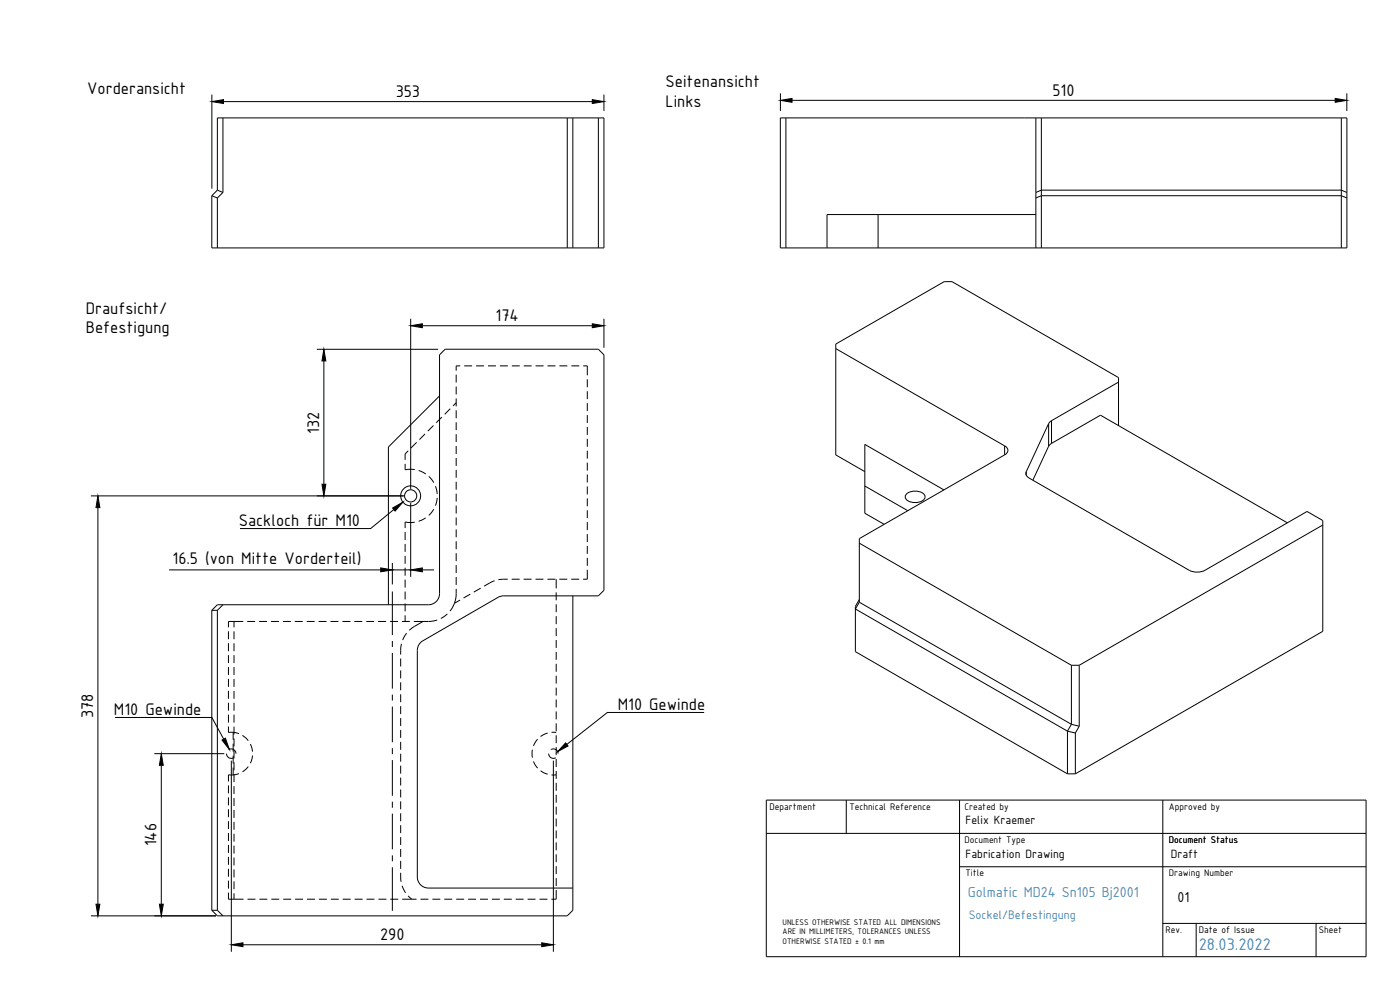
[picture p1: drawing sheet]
<svg xmlns="http://www.w3.org/2000/svg" width="420mm" height="297mm" viewBox="0 0 420 297" stroke-linecap="round" stroke-linejoin="round" font-family="sans-serif">
<!-- layer: Visible -->
<g fill="none" stroke="#000" stroke-width=".3">
<path d="M66.9 35.4v22.3M170.2 35.4v39M171.9 35.4v39M179.6 35.4v39M234.2 35.4h170v39h-170zM235.9 35.4v39M310.9 35.4v39M312.5 35.4v39M402.5 35.4v39M63.6 58.7l1.6 .7M65.2 57.1v-21.7h116.1v39h-117.7v-15.7M65.2 59.4v15"/>
<path d="M65.2 57.1l1.7 .6M65.2 57.1l-1.6 1.6M66.9 57.7l-1.7 1.7M310.9 57.7l1.6-.6h90l1.7 .6M310.9 59.4l1.6-.7h90l1.7 .7M263.5 64.4v10M310.9 64.4h-62.7v10M131.9 118.8l-15.3 15.3v47.3M250.8 104.6l50.7 29.2M335.7 114.6l-20.1 11.6-.9 .9M301.5 136.5l-43.6 25.1v19.1M301.5 133.8a1.43 1.43 0 0 1 1 1.3 1.43 1.43 0 0 1-1 1.4"/>
<path d="M314.7 127.1l-6.7 14.5a1.42 1.42 0 0 0 .8 1.8l48.1 27.7 1.3 .5h2.2l1.2-.5 30.7-17.6 4.7 2.7v33.2l-74.3 42.8M314.7 133.9l-4.7 10.2M314.7 133.9l.9-.9 14.7-8.4 56.1 32.3M335.7 127.7v-14.4l-50-28.8h-2.3l-32.6 18.7v33.3l8.7 5M259.5 145.8l12.9 7.4M272 148.2a4.1 4.1 0 0 1 5.5 .4 1.8 1.8 0 0 1-1.9 2.1 3.2 3.2 0 0 1-3.9-1.6zM283.3 147l-23.8-13.7v20.7l5.8 3.3M397 157.5l-73.1 42.1M171.9 178.8v94.3l-1.7 1.7h-105l-1.6-1.7M257.9 179.9l-1.2 2v13.6l63.7 36.7M257.9 163l63.6 36.6M63.6 183.1l1.6-1.7h63.4a3.3 3.3 0 0 0 3.3-3.3v-71.6l1.7-1.7h46l1.7 1.7v70.6l-1.7 1.7-29.3 .1-23.4 13.4"/>
<path d="M63.6 183.1v90M63.6 183.1h1.6M65.2 183.1v90M66.9 181.4l-1.7 1.7M126.9 192.2l-1.2 1.3-.5 1.6v68a3.3 3.3 0 0 0 3.4 3.4h43.3M257.9 180.7l-1.2 2 63.7 36.7M257.9 180.7l63.6 36.6M321.5 199.6h2.4M321.5 199.6v17.7M323.9 199.6v18.3M320.4 219.4v12.8M320.4 219.4l2.3 .5"/>
<path d="M321.5 217.3l2.4 .6M321.5 217.3l-1.1 2.1M322.7 219.9v12.3M323.9 217.9l-1.2 2M320.4 232.2h2.3M63.6 273.1h1.6M65.2 273.1l1.7 1.7"/>
<circle cx="123.2" cy="148.8" r="1.83"/>
<circle cx="123.2" cy="148.8" r="3"/>
</g>
<!-- layer: Hidden -->
<g fill="none" stroke="#000" stroke-width=".3">
<path d="M136.9 112.4v2.4M136.9 116v2.3M136.9 119.5v2.4M138.1 109.8h-1.2v1.4M139.3 109.8h2.4M142.9 109.8h2.4M146.5 109.8h2.3M150 109.8h2.4M153.6 109.8h2.4M157.2 109.8h2.4M160.7 109.8h2.4M164.3 109.8h2.4"/>
<path d="M167.9 109.8h2.4M171.5 109.8h2.3M175 109.8h1.3v2.8M176.3 113.8v2.4M176.3 117.4v2.3M121.6 139.2v1.8l2.9-.1M122.5 135.3l-.9 .9v1.8M125 132.7l-1.7 1.7M127.6 130.2l-1.7 1.7M130.1 127.7l-1.7 1.7M132.6 125.1l-1.7 1.7M135.1 122.6l-1.6 1.7"/>
<path d="M136.9 123.1v2.4M136.9 126.7v2.4M136.9 130.3v2.3M136.9 133.8v2.4M136.9 137.4v2.4M136.9 120.8l-.9 1M176.3 121v2.3M176.3 124.5v2.4M176.3 128.1v2.4M176.3 131.7v2.4M176.3 135.2v2.4M176.3 138.8v2.4"/>
<path d="M121.6 159.6v2.4M124.5 156.7l-2.9-.1v1.8M125.6 141.2l2.2 1M127.8 155.4l-2.2 1M128.7 142.9l1.5 1.9M130.2 152.8l-1.5 1.8M130.7 145.9l.5 2.3M131.2 149.4l-.5 2.3M136.9 141v2.3M136.9 144.6v2.3M136.9 148.1v2.4M136.9 151.7v2.4"/>
<path d="M136.9 155.3v2.3M136.9 158.8v2.4M176.3 142.4v2.4M176.3 146v2.3M176.3 149.5v2.4M176.3 153.1v2.4M176.3 156.7v2.4M121.6 163.2v2.4M121.6 166.8v2.3M121.6 170.3v2.4M121.6 173.9v2.4M121.6 177.5v2.4"/>
<path d="M136.9 176.7v2.2l-.5 2.1M136.9 162.4v2.4M136.9 166v2.4M136.9 169.6v2.3M136.9 173.1v2.4M141.2 178.3l-2.1 1.1M144.3 176.5l-2.1 1.2M148.4 174.3l-3.1 1.6M152.4 173.8l-2.8 .1M153.6 173.8h2.4M157.1 173.8h2.4M160.7 173.8h2.4"/>
<path d="M164.3 173.8h2.4M166.9 173.8v2.7M166.9 177.7v2.4M167.9 173.8h2.3M171.4 173.8h2.4M176.3 170.9v2.9h-1.3M176.3 160.2v2.4M176.3 163.8v2.4M176.3 167.4v2.4M68.6 189.4v2.4M68.6 193v2.4M68.6 196.6v2.3"/>
<path d="M70.2 186.5v1.7M70.2 189.4v2.4M70.2 193v2.4M70.2 196.6v2.4M73 186.5h-4.4v1.7M74.2 186.5h2.4M77.8 186.5h2.3M81.3 186.5h2.4M84.9 186.5h2.4M88.5 186.5h2.3M92.1 186.5h2.3M95.6 186.5h2.4"/>
<path d="M99.2 186.5h2.4M102.8 186.5h2.4M106.3 186.5h2.4M109.9 186.5h2.4M113.5 186.5h2.4M117.1 186.5h2.3M120.2 197.6v2.4M120.5 193.2l-.3 3.2M120.6 186.5h2.4M121.6 181.1v2.3M121.6 184.6v1.9M122 190l-1.2 2.1"/>
<path d="M127 186.5l-3.3 1.8-.9 .8M131.2 186l-1.9 .4-5.1 .1M134.3 184.2l-2 1.4M136.4 181l-1.3 2.3M138.1 180.1l-1.7 .9M166.9 181.3v2.4M166.9 184.9v2.4M166.9 188.5v2.3M166.9 192v2.4M166.9 195.6v2.4M166.9 199.2v2.4M68.6 218v1.8l1.4-.1"/>
<path d="M68.6 200.1v2.4M68.6 203.7v2.4M68.6 207.3v2.4M68.6 210.8v2.4M68.6 214.4v2.4M70 219.7l1.7 .4M70 219.7v2.3M70.2 200.1v2.4M70.2 203.7v2.4M70.2 207.3v2.4M70.2 210.8v2.4M70.2 214.4v2.4"/>
<path d="M70.2 218v2.4M120.2 201.2v2.3M120.2 204.7v2.4M120.2 208.3v2.4M120.2 211.9v2.4M120.2 215.4v2.4M120.2 219v2.4M164.4 219.9l-2.2 1.1M165.5 219.7l1.4 .1M166.9 202.7v2.4M166.9 206.3v2.4M166.9 209.9v2.4"/>
<path d="M166.9 213.5v2.3M166.9 217v2.4M68 226.1a1.4 1.4 0 0 0 2.1 1.2M68.6 235.7v2.3M68.6 239.2v2.4M68.7 224.9a1.42 1.42 0 0 1 2.1 1.2M70 232.5h-1.4v2M70 223.1v2.4M70 226.7v2.4M70 230.3v2.2M70.2 221.6v2.4M70.2 225.1v2.4"/>
<path d="M70.2 228.7v2.4M70.2 232.3v2.4M70.2 235.9v2.3M70.2 239.4v2.4M71.7 232.1l-1.7 .4M72.7 220.6l1.8 1.6M74.5 230l-1.7 1.6M75.1 223.3l.7 2.2M75.8 226.7l-.7 2.3M120.2 222.6v2.4M120.2 226.2v2.3M120.2 229.7v2.4"/>
<path d="M120.2 233.3v2.4M120.2 236.9v2.4M159.8 224.9v2.4M160.1 228.5l1.3 2M161.4 221.8l-1.3 2M162.2 231.3l2.2 1M164.7 226.1a1.41 1.41 0 0 0 2.1 1.2M165.4 224.9a1.41 1.41 0 0 1 2.1 1.2M166.9 232.5h-1.4M166.9 220.6v2.4M166.9 224.2v2.4M166.9 227.7v2.4"/>
<path d="M166.9 231.3v2.4M166.9 234.9v2.4M166.9 238.4v2.4M68.6 242.8v2.4M68.6 246.4v2.4M68.6 249.9v2.4M68.6 253.5v2.4M68.6 257.1v2.4M70.2 243v2.4M70.2 246.6v2.4M70.2 250.2v2.3M70.2 253.7v2.4"/>
<path d="M70.2 257.3v2.4M120.2 240.4v2.4M120.2 244v2.4M120.2 247.6v2.4M120.2 251.2v2.3M120.2 254.7v2.4M120.2 258.3v2.4M166.9 242v2.4M166.9 245.6v2.4M166.9 249.2v2.4M166.9 252.7v2.4M166.9 256.3v2.4"/>
<path d="M166.9 259.9v2.4M68.6 267.8v2h4.5M68.6 260.7v2.3M68.6 264.2v2.4M70.2 260.9v2.4M70.2 264.4v2.4M70.2 268v1.8M74.3 269.8h2.4M77.9 269.8h2.3M81.4 269.8h2.4M85 269.8h2.4M88.6 269.8h2.4"/>
<path d="M92.1 269.8h2.4M95.7 269.8h2.4M99.3 269.8h2.4M102.8 269.8h2.4M106.4 269.8h2.4M110 269.8h2.4M113.6 269.8h2.4M117.1 269.8h2.4M120.2 261.9l.2 2.7M120.7 265.8l1 2.1M120.7 269.8h4.3M122.5 268.8l1.1 1"/>
<path d="M126.2 269.8h2.4M129.8 269.8h2.3M133.3 269.8h2.4M136.9 269.8h2.4M140.5 269.8h2.4M144.1 269.8h2.3M147.6 269.8h2.4M151.2 269.8h2.4M154.8 269.8h2.3M158.3 269.8h2.4M161.9 269.8h2.4M166.9 263.5v2.3"/>
<path d="M166.9 267v2.8h-1.4"/>
</g>
<!-- layer: Visible Narrow -->
<path d="M301.5 133.8v2.7M314.7 127.1v6.8M315.6 126.2v6.8M308 141.6v1" fill="none" stroke="#000" stroke-width=".3"/>
<!-- layer: TitleBlock -->
<path d="M230 240.1h180v46.9h-180zM230 250h180M254 240.1v9.9M288 240.1v46.9M349 240.1v46.9M288 260.1h122M349 277.1h61M359 277.1v9.9M395 277.1v9.9" fill="none" stroke="#000" stroke-width=".3"/>
<!-- layer: Dimensions -->
<g fill="none" stroke="#000" stroke-width=".3">
<path d="M63.6 28.4v28.2M67.1 30.5h110.7M181.3 28.4v4.9M234.2 28v5.3M237.7 30.1h163M404.2 28v5.3M123.3 95.6v51.1M126.7 97.7h51.1M181.3 95.6v8.8M95.1 104.8h36.4M97.2 108.3v37M27.3 148.8h93.9"/>
<path d="M29.4 152.3v119M123.3 150.9v22.2M50.7 171h63.6M117.8 168.9v6.5M117.8 171h5.5M126.7 171h3.5M46.3 226.1h21M48.4 229.6v41.7M69.4 228.2v57.4M166.1 228.2v57.4M27.3 274.8h37.5M72.9 283.5h89.7"/>
</g>
<g fill="#000" stroke="#000" stroke-width=".3">
<path d="M63.6 30.5l3.5-.6v1.2zM177.8 29.9l3.5 .6-3.5 .6zM234.2 30.1l3.5-.6v1.2zM400.7 29.5l3.5 .6-3.5 .6zM123.3 97.7l3.4-.6v1.2zM177.8 97.1l3.5 .6-3.5 .6zM97.2 104.8l.6 3.5h-1.2zM29.4 148.8l.6 3.5h-1.2zM96.6 145.3h1.2l-.6 3.5zM114.3 170.4l3.5 .6-3.5 .6zM123.3 171l3.4-.6v1.2zM48.4 226.1l.6 3.5h-1.2z"/>
<path d="M28.8 271.3h1.2l-.6 3.5zM47.8 271.3h1.2l-.6 3.5zM69.4 283.5l3.5-.6v1.1zM162.6 282.9l3.5 .6-3.5 .5z"/>
</g>
<!-- layer: Annotations -->
<path d="M117.8 152.4l3.1-1.7-2.3 2.6zM66.6 222l1-.5 1.2 3.3zM169.8 222.9l.7 .9-3.1 1.7z" fill="#000" stroke="#000" stroke-width=".3"/>
<path d="M118.2 152.9l-7 5.7h-39.2M34.5 215.3h29.1l3.5 6.5M211.3 213.8h-29l-12.2 9.6" fill="none" stroke="#000" stroke-width=".3"/>
<!-- layer: Center Lines -->
<path d="M117.8 177.5v13M117.8 192.3v1.8M117.8 195.9v10.7M117.8 208.4v1.8M117.8 212v10.7M117.8 224.5v1.8M117.8 228.1v10.7M117.8 240.5v1.8M117.8 244.1v10.7M117.8 256.6v1.8M117.8 260.2v13.1" fill="none" stroke="#000" stroke-width=".3"/>
<g font-size="5.4">
<text x="26.1" y="28.1">Vorderansicht</text>
<text x="118.7" y="29.1">353</text>
<text x="199.8" y="26.2">Seitenansicht</text>
<text x="315.9" y="28.7">510</text>
<text x="199.8" y="32.1">Links</text>
<text x="25.8" y="94.2">Draufsicht/</text>
<text x="25.8" y="100">Befestigung</text>
<text x="148.7" y="96.3">174</text>
<text x="95.8" y="130.1" transform="rotate(-90 95.8 130.1)">132</text>
<text x="71.7" y="157.9">Sackloch für M10</text>
<text x="51.8" y="169.2">16.5 (von Mitte Vorderteil)</text>
<text x="28" y="215.5" transform="rotate(-90 28 215.5)">378</text>
<text x="34.2" y="214.6">M10 Gewinde</text>
<text x="185.4" y="213.1">M10 Gewinde</text>
<text x="47" y="254" transform="rotate(-90 47 254)">146</text>
<text x="114.1" y="282.1">290</text>
</g>
<text font-size="5.4" fill="#488ab6" x="359.7" y="285.1">28.03.2022</text>
<text font-size="4.7" fill="#488ab6" x="290.4" y="269.2">Golmatic MD24 Sn105 Bj2001</text>
<text font-size="4.7" x="353.4" y="270.7">01</text>
<text font-size="4" fill="#488ab6" x="290.7" y="275.8">Sockel/Befestingung</text>
<g font-size="3.9">
<text x="289.8" y="247.3">Felix Kraemer</text>
<text x="289.8" y="257.4">Fabrication Drawing</text>
<text x="351.4" y="257.4">Draft</text>
</g>
<g font-size="3.1">
<text x="231" y="243">Department</text>
<text x="255" y="243">Technical Reference</text>
<text x="289.4" y="243">Created by</text>
<text x="350.8" y="243">Approved by</text>
<text x="289.4" y="253">Document Type</text>
<text x="350.8" y="253">Document Status</text>
<text x="289.8" y="263">Title</text>
<text x="350.8" y="263">Drawing Number</text>
<text x="349.8" y="280">Rev.</text>
<text x="359.8" y="280">Date of Issue</text>
<text x="395.8" y="280">Sheet</text>
</g>
<g font-size="2.6">
<text x="234.9" y="277.5">UNLESS OTHERWISE STATED ALL DIMENSIONS</text>
<text x="234.9" y="280.3">ARE IN MILLIMETERS, TOLERANCES UNLESS</text>
<text x="234.9" y="283.2">OTHERWISE STATED ± 0.1 mm</text>
</g>
</svg>
